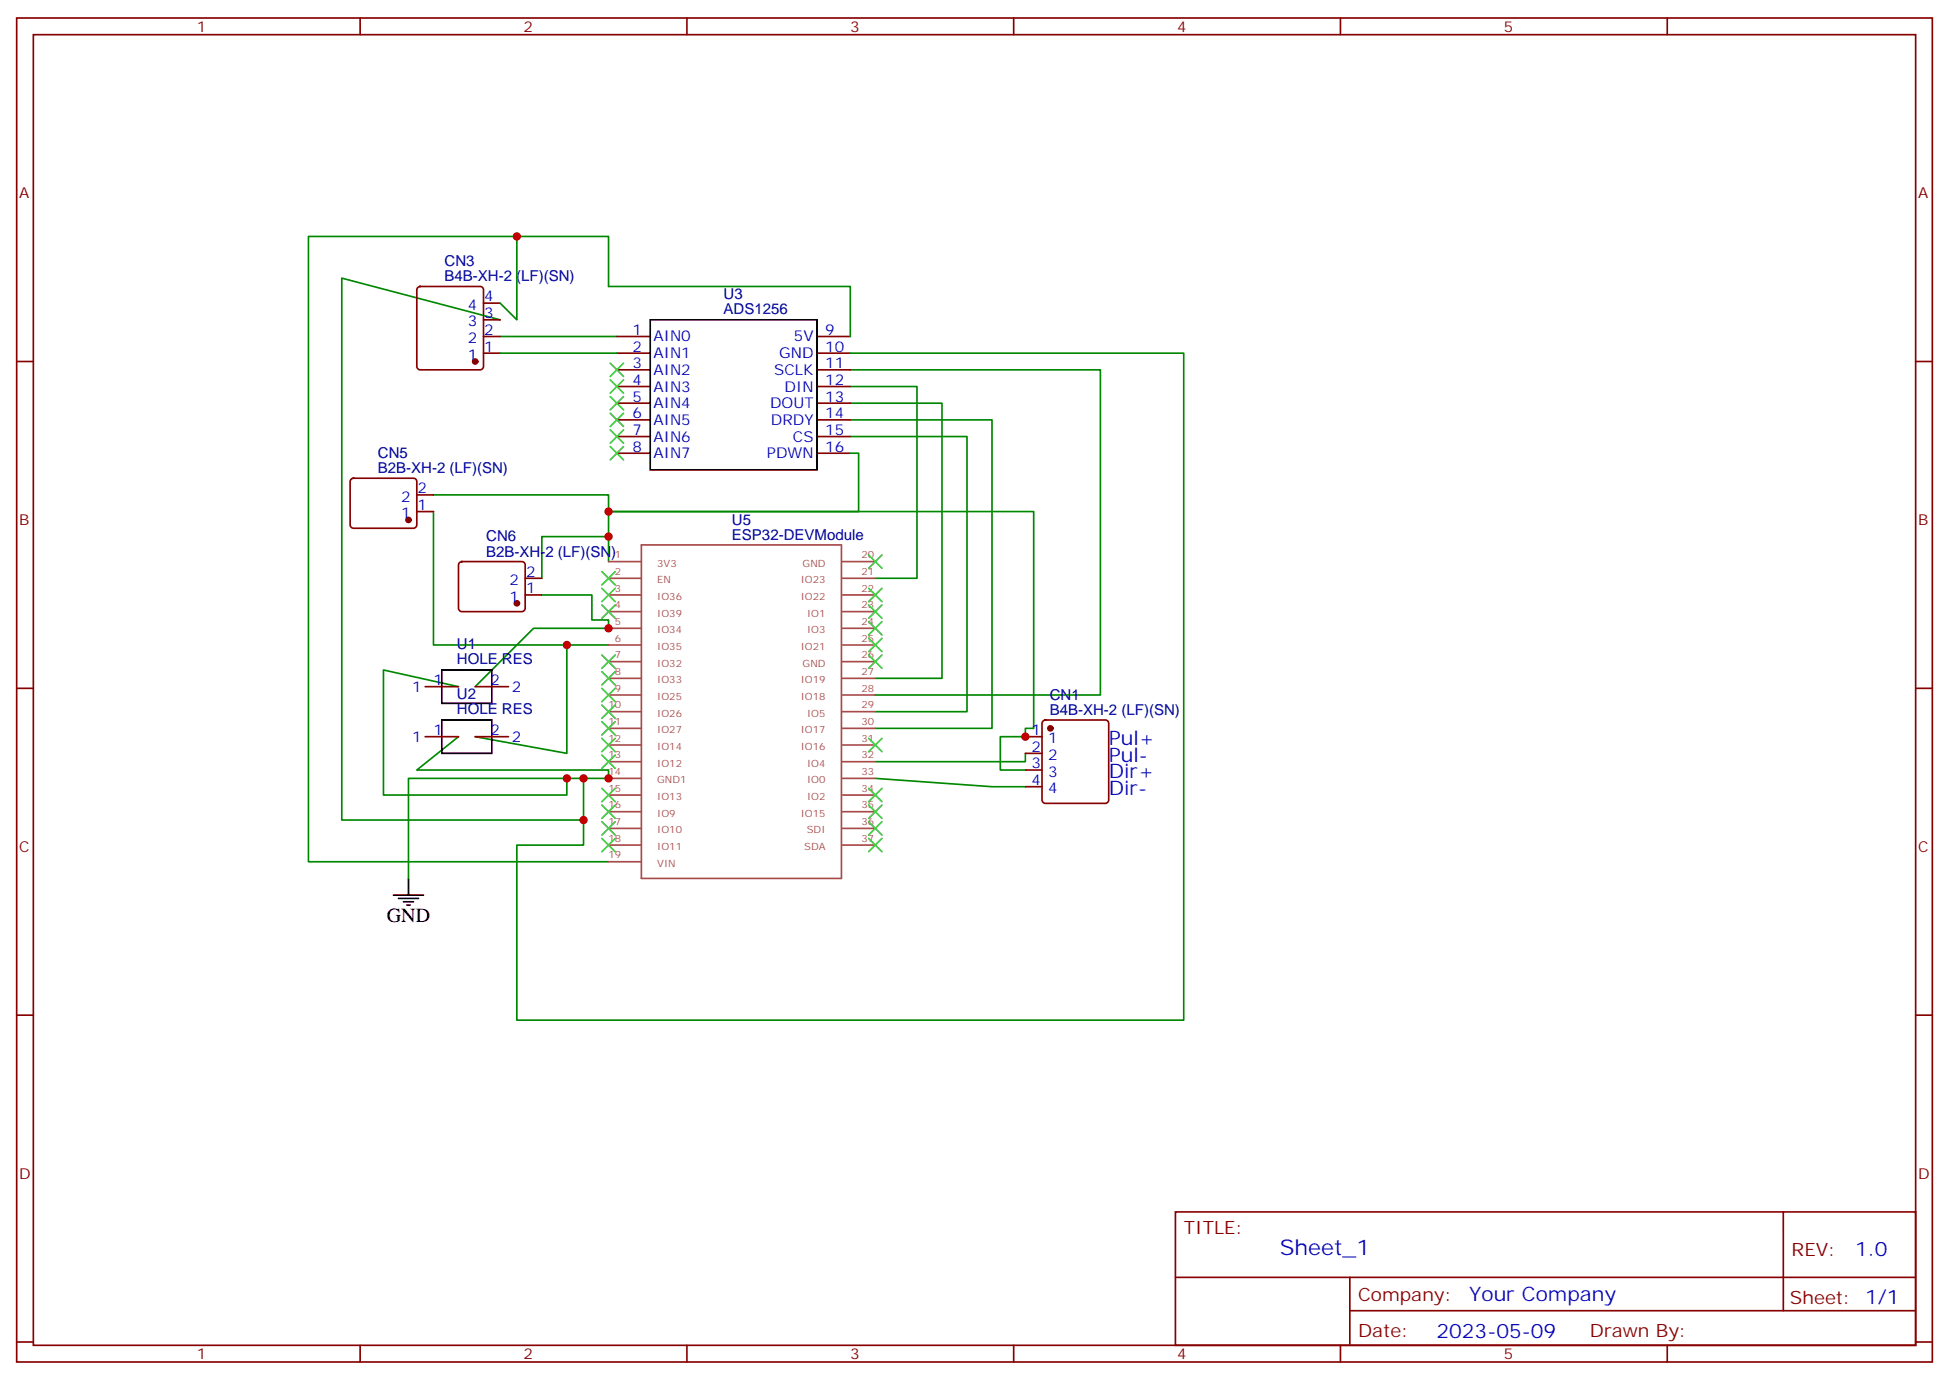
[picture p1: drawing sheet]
<svg xmlns="http://www.w3.org/2000/svg" width="412mm" height="292mm" viewBox="0 0 412 292" stroke-linecap="round" stroke-linejoin="round" font-family="sans-serif">
<g fill="none" stroke="#870000" stroke-width=".35">
<path d="M3.5 3.8h405.4v284.3h-405.4zM7.1 7.3h398.2v277.3h-398.2zM76.2 3.8v3.5M145.3 3.8v3.5M214.5 3.8v3.5M283.6 3.8v3.5M352.8 3.8v3.5M3.5 76.5h3.6M88.4 60.8l.5-.2h12.7a.71 .71 0 0 1 .7 .7v16.2a.76 .76 0 0 1-.7 .7h-12.7a.76 .76 0 0 1-.7-.7v-16.2zM102.3 71.2h3.5M102.3 74.7h3.5M102.3 67.7h3.5"/>
<path d="M102.3 64.1h3.5M130.5 71.2h7.1M130.5 74.7h7.1M130.5 78.2h7.1M172.9 71.2h7M172.9 74.7h7M172.9 78.2h7M405.3 76.5h3.6M130.5 81.8h7.1M130.5 85.3h7.1M130.5 88.8h7.1M130.5 92.4h7.1"/>
<path d="M130.5 95.9h7.1M172.9 81.8h7M172.9 85.3h7M172.9 88.8h7M172.9 92.4h7M172.9 95.9h7M74.3 101.4l.5-.2h12.7a.71 .71 0 0 1 .7 .7v9.2a.76 .76 0 0 1-.7 .7h-12.7a.76 .76 0 0 1-.7-.7v-9.2zM88.2 108.2h3.5M88.2 104.7h3.5M97.2 119l.5-.2h12.7a.71 .71 0 0 1 .7 .7v9.2a.76 .76 0 0 1-.7 .7h-12.7a.76 .76 0 0 1-.7-.7v-9.2zM111.1 125.9h3.6M111.1 122.3h3.6"/>
<path d="M3.5 145.6h3.6M90 155.9h7M90 145.3h7M100.5 155.9h7.1M100.5 145.3h7.1M217 155.9h3.5M217 159.4h3.5M220.7 152.5l.5-.2h12.7a.71 .71 0 0 1 .7 .7v16.3a.76 .76 0 0 1-.7 .7h-12.7a.76 .76 0 0 1-.7-.7v-16.3zM405.3 145.6h3.6M217 162.9h3.5M217 166.4h3.5M3.5 214.8h3.6"/>
<path d="M405.3 214.8h3.6M248.7 256.4h156.6v28.2h-156.6zM377.3 256.4v20.9M248.7 270.2h156.5M285.6 277.3h119.6M285.6 270.2v14.2M3.5 283.9h3.6M76.2 284.6v3.5M145.3 284.6v3.5M214.5 284.6v3.5M283.6 284.6v3.5M352.8 284.6v3.5"/>
<path d="M405.3 283.9h3.6"/>
</g>
<g fill="none" stroke="#008700" stroke-width=".35">
<path d="M109.4 50v17.7l-3.6-3.6M105.8 67.7l-33.5-8.9v114.7h51.2v-8.8M105.8 71.2h24.7M105.8 74.7h24.7M179.9 78.2h52.9v68.8h-47.6M179.9 74.7h70.6v141.1h-141.1v-37h14.1v-5.3M179.9 71.2v-10.6h-51.1v-10.6h-63.5v132.3h63.5M179.9 81.8h14.1v40.5h-8.8M179.9 88.8h30v65.3h-24.7M179.9 92.4h24.7v58.2h-19.4M179.9 85.3h19.4v58.2h-14.1M179.9 95.9h1.8v12.3h-52.9v10.6"/>
<path d="M91.7 104.7h37.1v3.5h89.9v45.9h-1.7v1.8h-5.3v7h5.3M91.7 108.2v28.3h28.2M128.8 113.5h-14.1v8.8M114.7 125.9h10.5v5.3h3.6v1.7h-15.9l-12.4 12.4M128.8 136.5h-8.9v22.9l-19.4-3.5M97 145.3l-15.9-3.6v26.5h38.8v-3.5h8.9v-1.8h-40.6l8.8-7M217 159.4v1.7h-31.8M119.9 164.7h-33.5v21.1M185.2 164.7l24.7 1.7h7.1"/>
</g>
<path d="M137.6 67.7h35.3v31.7h-35.3zM93.5 141.7h10.6v7.1h-10.6zM93.5 152.3h10.6v7.1h-10.6zM83.3 189.4h6.3M84.3 190.1h4.2M85.4 190.8h2.1M86.1 191.5h.7M86.4 185.8v3.6" fill="none" stroke="#000" stroke-width=".35"/>
<g fill="#870000" stroke="#870000" stroke-width=".35">
<circle cx="100.5" cy="76.5" r=".53"/>
<circle cx="86.4" cy="110" r=".53"/>
<circle cx="109.4" cy="127.6" r=".53"/>
<circle cx="222.2" cy="154.1" r=".53"/>
</g>
<g fill="none" stroke="#a64a4a" stroke-width=".35">
<path d="M128.8 118.8h6.9M135.7 115.3h42.3v70.5h-42.3zM178.3 118.8h6.9M128.8 122.3h6.9M128.8 140h6.9M128.8 136.5h6.9M128.8 125.9h6.9M128.8 132.9h6.9M128.8 129.4h6.9M178.3 122.3h6.9M178.3 140h6.9M178.3 136.5h6.9"/>
<path d="M178.3 125.9h6.9M178.3 132.9h6.9M178.3 129.4h6.9M128.8 150.6h6.9M128.8 157.6h6.9M128.8 154.1h6.9M128.8 147h6.9M128.8 143.5h6.9M178.3 150.6h6.9M178.3 157.6h6.9M178.3 154.1h6.9M178.3 147h6.9"/>
<path d="M178.3 143.5h6.9M128.8 178.8h6.9M128.8 164.7h6.9M128.8 168.2h6.9M128.8 161.1h6.9M128.8 171.7h6.9M128.8 175.3h6.9M178.3 178.8h6.9M178.3 164.7h6.9M178.3 168.2h6.9M178.3 161.1h6.9M178.3 171.7h6.9"/>
<path d="M178.3 175.3h6.9M128.8 182.3h6.9"/>
</g>
<g fill="none" stroke="#3c3" stroke-width=".35">
<path d="M129.1 76.8l2.8 2.9M131.9 76.8l-2.8 2.9M129.1 94.5l2.8 2.8M129.1 90.9l2.8 2.9M129.1 87.4l2.8 2.8M129.1 83.9l2.8 2.8M129.1 80.4l2.8 2.8M131.9 94.5l-2.8 2.8M131.9 90.9l-2.8 2.9M131.9 87.4l-2.8 2.8M131.9 83.9l-2.8 2.8M131.9 80.4l-2.8 2.8"/>
<path d="M183.8 117.4l2.8 2.8M186.6 117.4l-2.8 2.8M127.4 120.9l2.8 2.9M127.4 124.5l2.8 2.8M127.4 128l2.8 2.8M127.4 138.6l2.8 2.8M130.2 120.9l-2.8 2.9M130.2 124.5l-2.8 2.8M130.2 128l-2.8 2.8M130.2 138.6l-2.8 2.8M183.8 138.6l2.8 2.8M183.8 135l2.8 2.9"/>
<path d="M183.8 131.5l2.8 2.8M183.8 128l2.8 2.8M183.8 124.5l2.8 2.8M186.6 138.6l-2.8 2.8M186.6 135l-2.8 2.9M186.6 131.5l-2.8 2.8M186.6 128l-2.8 2.8M186.6 124.5l-2.8 2.8M127.4 142.1l2.8 2.8M127.4 145.6l2.8 2.8M127.4 149.2l2.8 2.8M127.4 152.7l2.8 2.8"/>
<path d="M127.4 156.2l2.8 2.8M127.4 159.7l2.8 2.9M130.2 142.1l-2.8 2.8M130.2 145.6l-2.8 2.8M130.2 149.2l-2.8 2.8M130.2 152.7l-2.8 2.8M130.2 156.2l-2.8 2.8M130.2 159.7l-2.8 2.9M183.8 156.2l2.8 2.8M186.6 156.2l-2.8 2.8M127.4 166.8l2.8 2.8M127.4 170.3l2.8 2.8"/>
<path d="M127.4 173.8l2.8 2.9M127.4 177.4l2.8 2.8M130.2 166.8l-2.8 2.8M130.2 170.3l-2.8 2.8M130.2 173.8l-2.8 2.9M130.2 177.4l-2.8 2.8M183.8 177.4l2.8 2.8M183.8 173.8l2.8 2.9M183.8 170.3l2.8 2.8M183.8 166.8l2.8 2.8M186.6 177.4l-2.8 2.8M186.6 173.8l-2.8 2.9"/>
<path d="M186.6 170.3l-2.8 2.8M186.6 166.8l-2.8 2.8"/>
</g>
<g fill="#c00">
<circle cx="123.5" cy="164.7" r=".88"/>
<circle cx="128.8" cy="113.5" r=".88"/>
<circle cx="128.8" cy="108.2" r=".88"/>
<circle cx="123.5" cy="173.5" r=".88"/>
<circle cx="119.9" cy="136.5" r=".88"/>
<circle cx="109.4" cy="50" r=".88"/>
<circle cx="217" cy="155.9" r=".88"/>
<circle cx="128.8" cy="164.7" r=".88"/>
<circle cx="128.8" cy="132.9" r=".88"/>
<circle cx="119.9" cy="164.7" r=".88"/>
</g>
<text font-size="4.6" fill="#00f" x="270.8" y="265.4">Sheet_1</text>
<g font-size="4.2" fill="#00f">
<text x="234.6" y="161.1">Pul-</text>
<text x="234.6" y="157.6">Pul+</text>
<text x="234.6" y="164.7">Dir+</text>
<text x="234.6" y="168.2">Dir-</text>
<text x="392.5" y="265.7">1.0</text>
<text x="310.9" y="275.2">Your Company</text>
<text x="304" y="283">2023-05-09</text>
</g>
<text font-size="4.2" x="81.8" y="195">GND</text>
<g font-size="3.9" fill="#800">
<text x="250.5" y="261">TITLE:</text>
<text x="379.1" y="265.7">REV:</text>
<text x="287.4" y="275.2">Company:</text>
<text x="378.7" y="275.8">Sheet: 1/1</text>
<text x="287.4" y="282.9">Date:</text>
<text x="336.4" y="282.9">Drawn By:</text>
</g>
<g font-size="3.2" fill="#800">
<text x="41.6" y="6.8">1</text>
<text x="110.8" y="6.8">2</text>
<text x="179.9" y="6.8">3</text>
<text x="249.1" y="6.8">4</text>
<text x="318.2" y="6.8">5</text>
<text x="4.1" y="41.9">A</text>
<text x="405.9" y="41.9">A</text>
<text x="4.1" y="111.1">B</text>
<text x="405.9" y="111.1">B</text>
<text x="4.1" y="180.2">C</text>
<text x="405.9" y="180.2">C</text>
<text x="4.1" y="249.3">D</text>
<text x="405.9" y="249.3">D</text>
<text x="41.6" y="287.6">1</text>
<text x="110.8" y="287.6">2</text>
<text x="179.9" y="287.6">3</text>
<text x="249.1" y="287.6">4</text>
<text x="318.2" y="287.6">5</text>
</g>
<g font-size="3.2" fill="#000080">
<text x="94.1" y="59.5">B4B-XH-2 (LF)(SN)</text>
<text x="94.1" y="56.3">CN3</text>
<text x="153.1" y="63.2">U3</text>
<text x="153.1" y="66.4">ADS1256</text>
<text x="80" y="100.1">B2B-XH-2 (LF)(SN)</text>
<text x="80" y="96.9">CN5</text>
<text x="154.9" y="111.1">U5</text>
<text x="102.9" y="117.8">B2B-XH-2 (LF)(SN)</text>
<text x="102.9" y="114.5">CN6</text>
<text x="154.9" y="114.2">ESP32-DEVModule</text>
<text x="96.7" y="137.4">U1</text>
<text x="96.7" y="140.6">HOLE RES</text>
<text x="96.7" y="148">U2</text>
<text x="222.1" y="148">CN1</text>
<text x="96.7" y="151.2">HOLE RES</text>
<text x="222.1" y="151.3">B4B-XH-2 (LF)(SN)</text>
</g>
<g font-size="3.2" fill="#00f">
<text x="99" y="65.5">4</text>
<text x="102.5" y="63.8">4</text>
<text x="99" y="69.1">3</text>
<text x="102.5" y="70.8">2</text>
<text x="102.5" y="67.3">3</text>
<text x="133.8" y="70.8">1</text>
<text x="174.6" y="70.8">9</text>
<text x="99" y="76.1">1</text>
<text x="99" y="72.6">2</text>
<text x="102.5" y="74.4">1</text>
<text x="133.8" y="74.4">2</text>
<text x="133.8" y="77.9">3</text>
<text x="138.3" y="72.2">AIN0</text>
<text x="138.3" y="75.8">AIN1</text>
<text x="164.9" y="75.8">GND</text>
<text x="168" y="72.2">5V</text>
<text x="174.6" y="74.4">10</text>
<text x="174.6" y="77.9">11</text>
<text x="133.8" y="81.4">4</text>
<text x="138.3" y="79.3">AIN2</text>
<text x="138.3" y="82.8">AIN3</text>
<text x="163.8" y="79.3">SCLK</text>
<text x="166" y="82.8">DIN</text>
<text x="174.6" y="81.4">12</text>
<text x="133.8" y="84.9">5</text>
<text x="133.8" y="88.5">6</text>
<text x="138.3" y="86.4">AIN4</text>
<text x="138.3" y="89.9">AIN5</text>
<text x="162.9" y="86.4">DOUT</text>
<text x="163.1" y="89.9">DRDY</text>
<text x="174.6" y="84.9">13</text>
<text x="174.6" y="88.5">14</text>
<text x="133.8" y="92">7</text>
<text x="133.8" y="95.5">8</text>
<text x="138.3" y="93.4">AIN6</text>
<text x="167.8" y="93.4">CS</text>
<text x="174.6" y="92">15</text>
<text x="174.6" y="95.5">16</text>
<text x="138.3" y="96.9">AIN7</text>
<text x="162.3" y="96.9">PDWN</text>
<text x="84.9" y="106.1">2</text>
<text x="88.4" y="107.9">1</text>
<text x="88.4" y="104.4">2</text>
<text x="84.9" y="109.6">1</text>
<text x="107.8" y="123.8">2</text>
<text x="111.3" y="125.5">1</text>
<text x="111.3" y="122">2</text>
<text x="107.8" y="127.3">1</text>
<text x="87.2" y="146.3">1</text>
<text x="91.7" y="144.9">1</text>
<text x="103.8" y="144.9">2</text>
<text x="108.3" y="146.3">2</text>
<text x="91.7" y="155.5">1</text>
<text x="103.8" y="155.5">2</text>
<text x="218.3" y="155.5">1</text>
<text x="87.2" y="156.9">1</text>
<text x="108.3" y="156.9">2</text>
<text x="218.3" y="159">2</text>
<text x="221.8" y="157.3">1</text>
<text x="221.8" y="160.8">2</text>
<text x="218.3" y="162.6">3</text>
<text x="218.3" y="166.1">4</text>
<text x="221.8" y="164.3">3</text>
<text x="221.8" y="167.9">4</text>
</g>
<g font-size="2.1" fill="#a54b4b">
<text x="130.1" y="118.1">1</text>
<text x="139.1" y="119.9">3V3</text>
<text x="169.8" y="119.9">GND</text>
<text x="182.3" y="118.1">20</text>
<text x="130.1" y="121.6">2</text>
<text x="130.1" y="125.2">3</text>
<text x="139.1" y="123.4">EN</text>
<text x="169.4" y="123.4">IO23</text>
<text x="182.3" y="125.2">22</text>
<text x="182.3" y="121.6">21</text>
<text x="130.1" y="128.7">4</text>
<text x="139.1" y="130.4">IO39</text>
<text x="139.1" y="126.9">IO36</text>
<text x="169.4" y="126.9">IO22</text>
<text x="170.8" y="130.4">IO1</text>
<text x="182.3" y="128.7">23</text>
<text x="130.1" y="132.2">5</text>
<text x="130.1" y="135.8">6</text>
<text x="139.1" y="134">IO34</text>
<text x="139.1" y="137.5">IO35</text>
<text x="169.4" y="137.5">IO21</text>
<text x="170.8" y="134">IO3</text>
<text x="182.3" y="135.8">25</text>
<text x="182.3" y="132.2">24</text>
<text x="130.1" y="139.3">7</text>
<text x="130.1" y="142.8">8</text>
<text x="139.1" y="141">IO32</text>
<text x="169.8" y="141">GND</text>
<text x="182.3" y="139.3">26</text>
<text x="182.3" y="142.8">27</text>
<text x="128.7" y="149.9">10</text>
<text x="130.1" y="146.3">9</text>
<text x="139.1" y="148.1">IO25</text>
<text x="139.1" y="144.6">IO33</text>
<text x="169.4" y="148.1">IO18</text>
<text x="169.4" y="144.6">IO19</text>
<text x="182.3" y="149.9">29</text>
<text x="182.3" y="146.3">28</text>
<text x="128.7" y="153.4">11</text>
<text x="139.1" y="151.6">IO26</text>
<text x="139.1" y="155.1">IO27</text>
<text x="169.4" y="155.1">IO17</text>
<text x="170.8" y="151.6">IO5</text>
<text x="182.3" y="153.4">30</text>
<text x="128.7" y="160.5">13</text>
<text x="128.7" y="156.9">12</text>
<text x="139.1" y="158.7">IO14</text>
<text x="169.4" y="158.7">IO16</text>
<text x="182.3" y="160.5">32</text>
<text x="182.3" y="156.9">31</text>
<text x="128.7" y="164">14</text>
<text x="128.7" y="167.5">15</text>
<text x="139.1" y="165.7">GND1</text>
<text x="139.1" y="162.2">IO12</text>
<text x="170.8" y="165.7">IO0</text>
<text x="170.8" y="162.2">IO4</text>
<text x="182.3" y="164">33</text>
<text x="182.3" y="167.5">34</text>
<text x="128.7" y="171">16</text>
<text x="139.1" y="169.2">IO13</text>
<text x="139.1" y="172.8">IO9</text>
<text x="169.4" y="172.8">IO15</text>
<text x="170.8" y="169.2">IO2</text>
<text x="182.3" y="171">35</text>
<text x="128.7" y="178.1">18</text>
<text x="128.7" y="174.6">17</text>
<text x="139.1" y="179.8">IO11</text>
<text x="139.1" y="176.3">IO10</text>
<text x="170.2" y="179.8">SDA</text>
<text x="170.7" y="176.3">SDI</text>
<text x="182.3" y="178.1">37</text>
<text x="182.3" y="174.6">36</text>
<text x="128.7" y="181.6">19</text>
<text x="139.1" y="183.4">VIN</text>
</g>
</svg>
